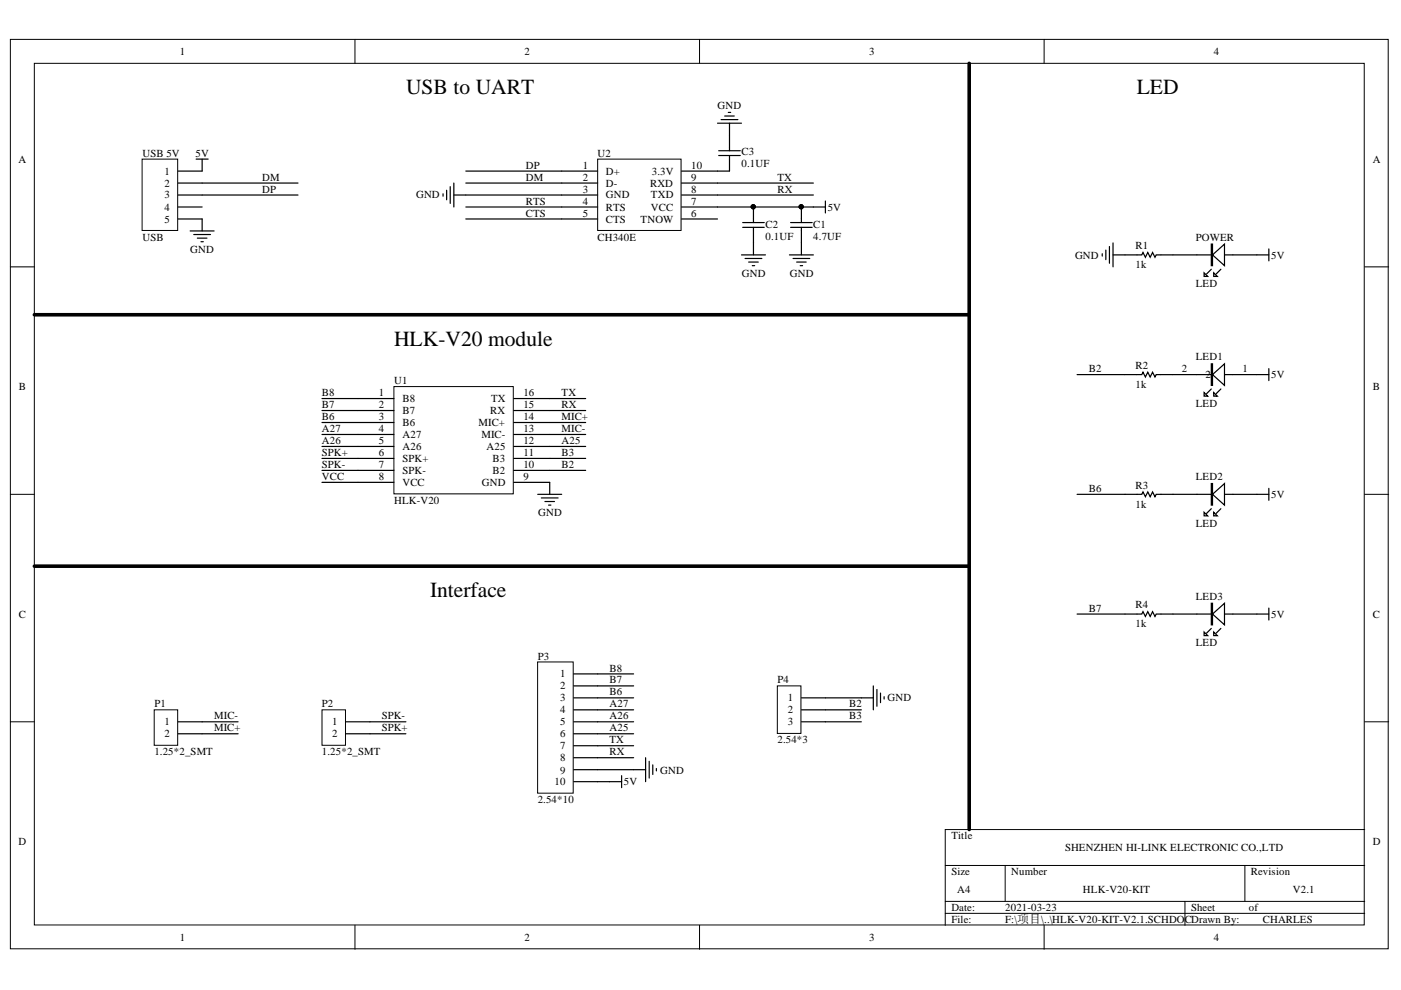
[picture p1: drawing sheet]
# Altium schematic sheet HLK-V20-KIT-V2.1.SCHDOC
size A4

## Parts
C1  4.7UF
C2  0.1UF
C3  0.1UF
LED1  LED  [0603LED]
LED2  LED  [0603LED]
LED3  LED  [0603LED]
P1  1.25*2_SMT
P2  1.25*2_SMT
P3  2.54*10  [HDR1X10]
P4  2.54*3
POWER  LED  [0603LED]
R1  value 1k  [0603]  (hidden comment: Res1)
R2  value 1k  [0603]  (hidden comment: Res1)
R3  value 1k  [0603]  (hidden comment: Res1)
R4  value 1k  [0603]  (hidden comment: Res1)
U1  HLK-V20  [HLK-V20]
U2  CH340E  [MSOP-10]
USB_5V  USB  [MICRO_USB]

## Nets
5V: C1.2 C2.2 LED1.1 LED2.1 LED3.1 P3.10 POWER.1 U2.7(VCC) USB_5V.1
GND: C1.1 C2.1 C3.1 P3.9 P4.1 R1.2 U1.9(GND) U2.3(GND) USB_5V.5
A25: P3.6 U1.12(A25)
A26: P3.5 U1.5(A26)
A27: P3.4 U1.4(A27)
B2: P4.2 R2.2 U1.10(B2)
B3: P4.3 U1.11(B3)
B6: P3.3 R3.2 U1.3(B6)
B7: P3.2 R4.2 U1.2(B7)
B8: P3.1 U1.1(B8)
CTS: U2.5(CTS)
DM: U2.2(D-) USB_5V.2
DP: U2.1(D+) USB_5V.3
MIC+: P1.2 U1.14(MIC+)
MIC-: P1.1 U1.13(MIC-)
RTS: U2.4(RTS)
RX: P3.8 U1.15(RX) U2.8(TXD)
SPK+: P2.2 U1.6(SPK+)
SPK-: P2.1 U1.7(SPK-)
TX: P3.7 U1.16(TX) U2.9(RXD)
VCC: U1.8(VCC)
NetC3_2: C3.2 U2.10(3.3V)
NetLED1_2: LED1.2 R2.1
NetLED2_2: LED2.2 R3.1
NetLED3_2: LED3.2 R4.1
NetPOWER_2: POWER.2 R1.1

Not connected (* = marked no-connect by the designer): U2 6(TNOW); USB_5V 4

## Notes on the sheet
- USB to UART
- LED
- HLK-V20 module
- Interface
- SHENZHEN HI-LINK ELECTRONIC CO.,LTD
- HLK-V20-KIT
- V2.1
- CHARLES
